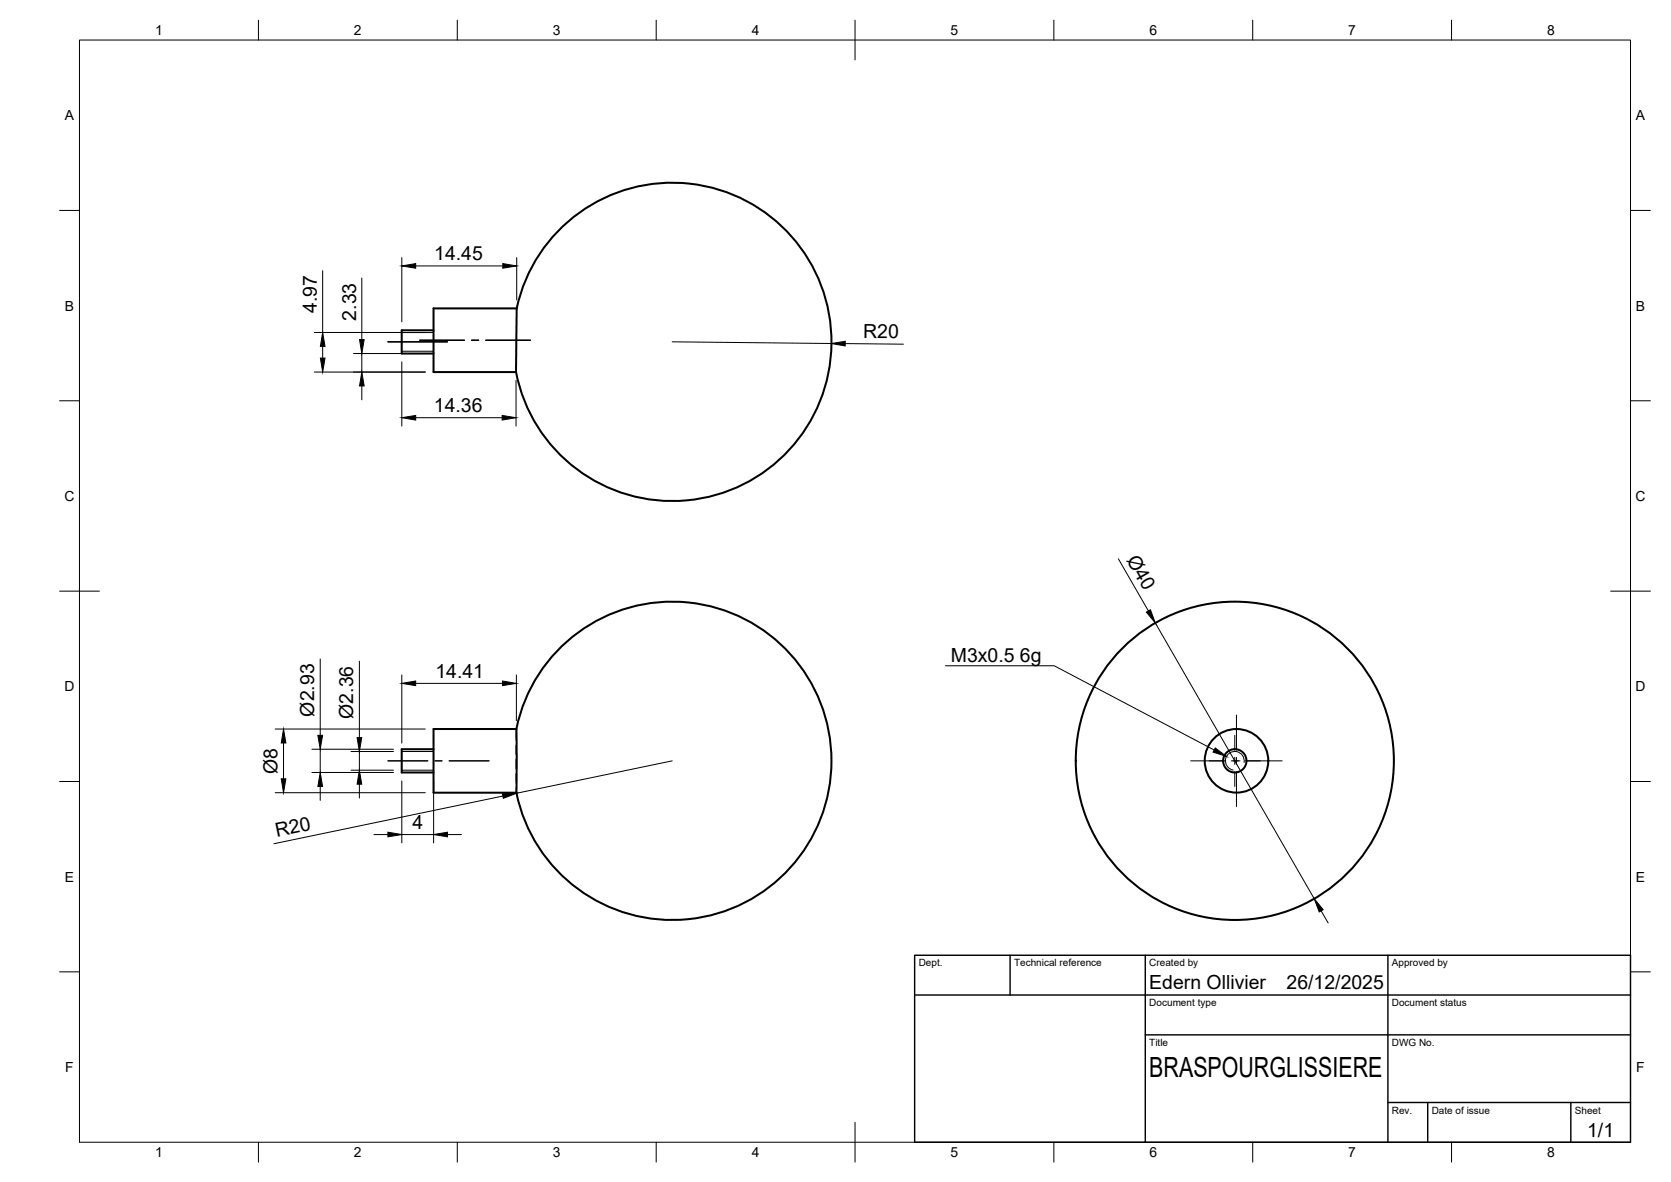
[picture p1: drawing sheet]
<svg xmlns="http://www.w3.org/2000/svg" width="420mm" height="297mm" viewBox="0 0 420 297" stroke-linecap="round" stroke-linejoin="round" font-family="sans-serif">
<!-- layer: Visible -->
<g fill="none" stroke="#000" stroke-width=".51">
<path d="M129.9 77.5h-20.9v16h20.8M129.9 77.5l-.1 16M129.9 77.5a40 40 0 0 1 61.8-24.6 40 40 0 0 1-.7 66.5 40 40 0 0 1-61.2-25.9M109 83h-8v5.8h8M109 188.3h-8v5.8h8M109 183.2h20.8v16h-20.8zM129.8 183.2a40 40 0 0 1 61.5-25.2 40 40 0 0 1 0 66.4 40 40 0 0 1-61.5-25.2"/>
<circle cx="310.5" cy="191.2" r="2.93"/>
<circle cx="310.5" cy="191.2" r="40"/>
<circle cx="310.9" cy="191.2" r="8"/>
</g>
<!-- layer: Hidden -->
<path d="M129.8 194.4v2.4M129.8 190.8v2.4M129.8 187.2v2.4M129.8 198v1.2M129.8 183.7v2.3M129.8 183.2h.1M129.8 199.2h.1" fill="none" stroke="#000" stroke-width=".25"/>
<!-- layer: Visible Narrow -->
<path d="M101 88.3h8M101 83.6h8M101 193.6h8M101 188.9h8M312.8 191.6a2.36 2.36 0 0 0-1.9-2.7 2.36 2.36 0 0 0-2.7 1.9 2.36 2.36 0 0 0 1.9 2.7" fill="none" stroke="#000" stroke-width=".25"/>
<!-- layer: BORDER -->
<g fill="none" stroke="#000" stroke-width=".25">
<path d="M20 10.1h390v276.9h-390zM65 5.1v5M115 5.1v5M165 5.1v5M215 5.1v10M265 5.1v5M315 5.1v5M365 5.1v5M15 52.9h5M410 52.9h5M15 100.7h5M410 100.7h5"/>
<path d="M15 148.6h10M405 148.6h10M15 196.4h5M410 196.4h5M15 244.2h5M410 244.2h5M65 287v5M115 287v5M165 287v5M215 282.1v9.9M265 287v5M315 287v5"/>
<path d="M365 287v5"/>
</g>
<!-- layer: TITLEBLOCK -->
<path d="M230 240.1h180v46.9h-180zM230 250h180M254 240.1v9.9M288 240.1v46.9M349 240.1v46.9M288 260.1h122M349 277.1h61M359 277.1v9.9M395 277.1v9.9" fill="none" stroke="#000" stroke-width=".36"/>
<!-- layer: Smart Centers -->
<g fill="none" stroke="#000" stroke-width=".25">
<path d="M97.5 85.9h15M105.5 85.5h11.3M118.6 85.5h1.8M122.1 85.5h11.3M310.9 179.7v8.8M97.5 191.2h10.1M109.3 191.2h1.8M112.9 191.2h10.1M299.4 191.2h8.8M309.6 191.2h2.2M310.5 184.8v3.7M310.5 190.3v1.8"/>
<path d="M310.5 193.9v3.7M310.9 190.3v1.8M310.9 193.9v8.8M313.2 191.2h9.2"/>
</g>
<!-- layer: FD_Dimensions -->
<g fill="none" stroke="#000" stroke-width=".25">
<path d="M81.1 68v15.6M91 69.9v15.4M101 64.7v16.2M104.5 66.8h21.9M129.9 64.7v10.7M79 93.5h27.9M79 83.6h27.9M81.1 87v3M88.9 88.8h18M91 88.8v4.7M91 97v3.5M101 90.9v16.2"/>
<path d="M129.8 95.6v11.5M169 85.9l40 .4M212.5 86.3l14.7 .2M104.5 105h21.8M281.2 140.4l7.6 13.1M290.5 156.6l40 69.3M80.5 165.6v19.2M90.4 166.2v19.2M101 169.6v17.2M104.5 171.7h21.8M129.8 169.6v11.5M69.2 199.2h37.7"/>
<path d="M69.2 183.2h37.7M71.3 186.7v9M78.4 194.1h20.5M78.4 188.3h20.5M80.5 188.3v5.8M80.5 197.6v3.5M88.3 193.6h10.6M88.3 188.9h10.6M90.4 188.9v4.7M90.4 197.1v3.5M101 196.2v15.6M109 196.2v15.6"/>
<path d="M169 191.2l-39.1 8.2M94 209.7h3.5M101 209.7h8M112.5 209.7h3.5M126.4 200.1l-57.5 11.9M332.2 228.9l1.7 3"/>
</g>
<g fill="#000" stroke="#000" stroke-width=".25">
<path d="M101 66.8l3.5-.6v1.2zM126.4 66.2l3.5 .6-3.5 .6zM80.6 90h1.1l-.6 3.5zM81.1 83.6l.6 3.4h-1.1zM91 93.5l.6 3.5h-1.2zM90.4 85.3h1.2l-.6 3.5zM209 86.3l3.5-.5v1.1zM101 105l3.5-.6v1.2zM126.3 104.4l3.5 .6-3.5 .6zM288.2 153.8l1.1-.6 1.2 3.4zM101 171.7l3.5-.6v1.2zM126.3 171.1l3.5 .6-3.5 .6z"/>
<path d="M70.7 195.7h1.2l-.6 3.5zM71.3 183.2l.6 3.5h-1.2zM80.5 194.1l.6 3.5h-1.2zM79.9 184.8h1.2l-.6 3.5zM90.4 193.6l.6 3.5h-1.2zM89.8 185.4h1.2l-.6 3.5zM126.3 199.5l3.6-.1-3.3 1.2zM97.5 209.1l3.5 .6-3.5 .6zM109 209.7l3.5-.6v1.2zM330.5 225.9l2.2 2.7-1 .6z"/>
</g>
<!-- layer: Hole Notes -->
<path d="M305.6 188l2.8 2.1-3.4-1.1z" fill="#000" stroke="#000" stroke-width=".25"/>
<path d="M237.7 167.3h27.4l40.2 21.2" fill="none" stroke="#000" stroke-width=".25"/>
<text font-size="7" x="289" y="270.6">BRASPOURGLISSIERE</text>
<g font-size="4.9">
<text x="109.2" y="65.4">14.45</text>
<text x="79.7" y="78.7" transform="rotate(-90 79.7 78.7)">4.97</text>
<text x="89.5" y="80.6" transform="rotate(-90 89.5 80.6)">2.33</text>
<text x="217" y="84.9" transform="rotate(1 217 84.9)">R20</text>
<text x="109.1" y="103.5">14.36</text>
<text x="283.1" y="140.7" transform="rotate(60 283.1 140.7)">Ø40</text>
<text x="239.1" y="166.3">M3x0.5</text>
<text x="256.5" y="166.3">6g</text>
<text x="109.5" y="170.3">14.41</text>
<text x="79" y="180.1" transform="rotate(-90 79 180.1)">Ø2.93</text>
<text x="88.8" y="180.6" transform="rotate(-90 88.8 180.6)">Ø2.36</text>
<text x="69.7" y="194.5" transform="rotate(-90 69.7 194.5)">Ø8</text>
<text x="103.8" y="208.3">4</text>
<text x="69.6" y="210.4" transform="rotate(-12 69.6 210.4)">R20</text>
<text x="289" y="248.5">Edern Ollivier</text>
<text x="323.5" y="248.5">26/12/2025</text>
<text x="399.1" y="285.7">1/1</text>
</g>
<g font-size="3.5">
<text x="39" y="8.8">1</text>
<text x="89" y="8.8">2</text>
<text x="139" y="8.8">3</text>
<text x="189" y="8.8">4</text>
<text x="239" y="8.8">5</text>
<text x="289" y="8.8">6</text>
<text x="339" y="8.8">7</text>
<text x="389" y="8.8">8</text>
<text x="16.3" y="30.2">A</text>
<text x="411.3" y="30.2">A</text>
<text x="16.3" y="78">B</text>
<text x="411.3" y="78">B</text>
<text x="16.2" y="125.9">C</text>
<text x="411.2" y="125.9">C</text>
<text x="16.2" y="173.7">D</text>
<text x="411.2" y="173.7">D</text>
<text x="16.3" y="221.6">E</text>
<text x="411.3" y="221.6">E</text>
<text x="16.4" y="269.4">F</text>
<text x="411.4" y="269.4">F</text>
<text x="39" y="290.8">1</text>
<text x="89" y="290.8">2</text>
<text x="139" y="290.8">3</text>
<text x="189" y="290.8">4</text>
<text x="239" y="290.8">5</text>
<text x="289" y="290.8">6</text>
<text x="339" y="290.8">7</text>
<text x="389" y="290.8">8</text>
</g>
<g font-size="2.5">
<text x="231" y="242.9">Dept.</text>
<text x="255" y="242.9">Technical reference</text>
<text x="289" y="242.9">Created by</text>
<text x="350" y="242.9">Approved by</text>
<text x="289" y="252.8">Document type</text>
<text x="350" y="252.8">Document status</text>
<text x="289" y="262.9">Title</text>
<text x="350" y="262.9">DWG No.</text>
<text x="350" y="279.9">Rev.</text>
<text x="360" y="279.9">Date of issue</text>
<text x="396" y="279.9">Sheet</text>
</g>
</svg>
